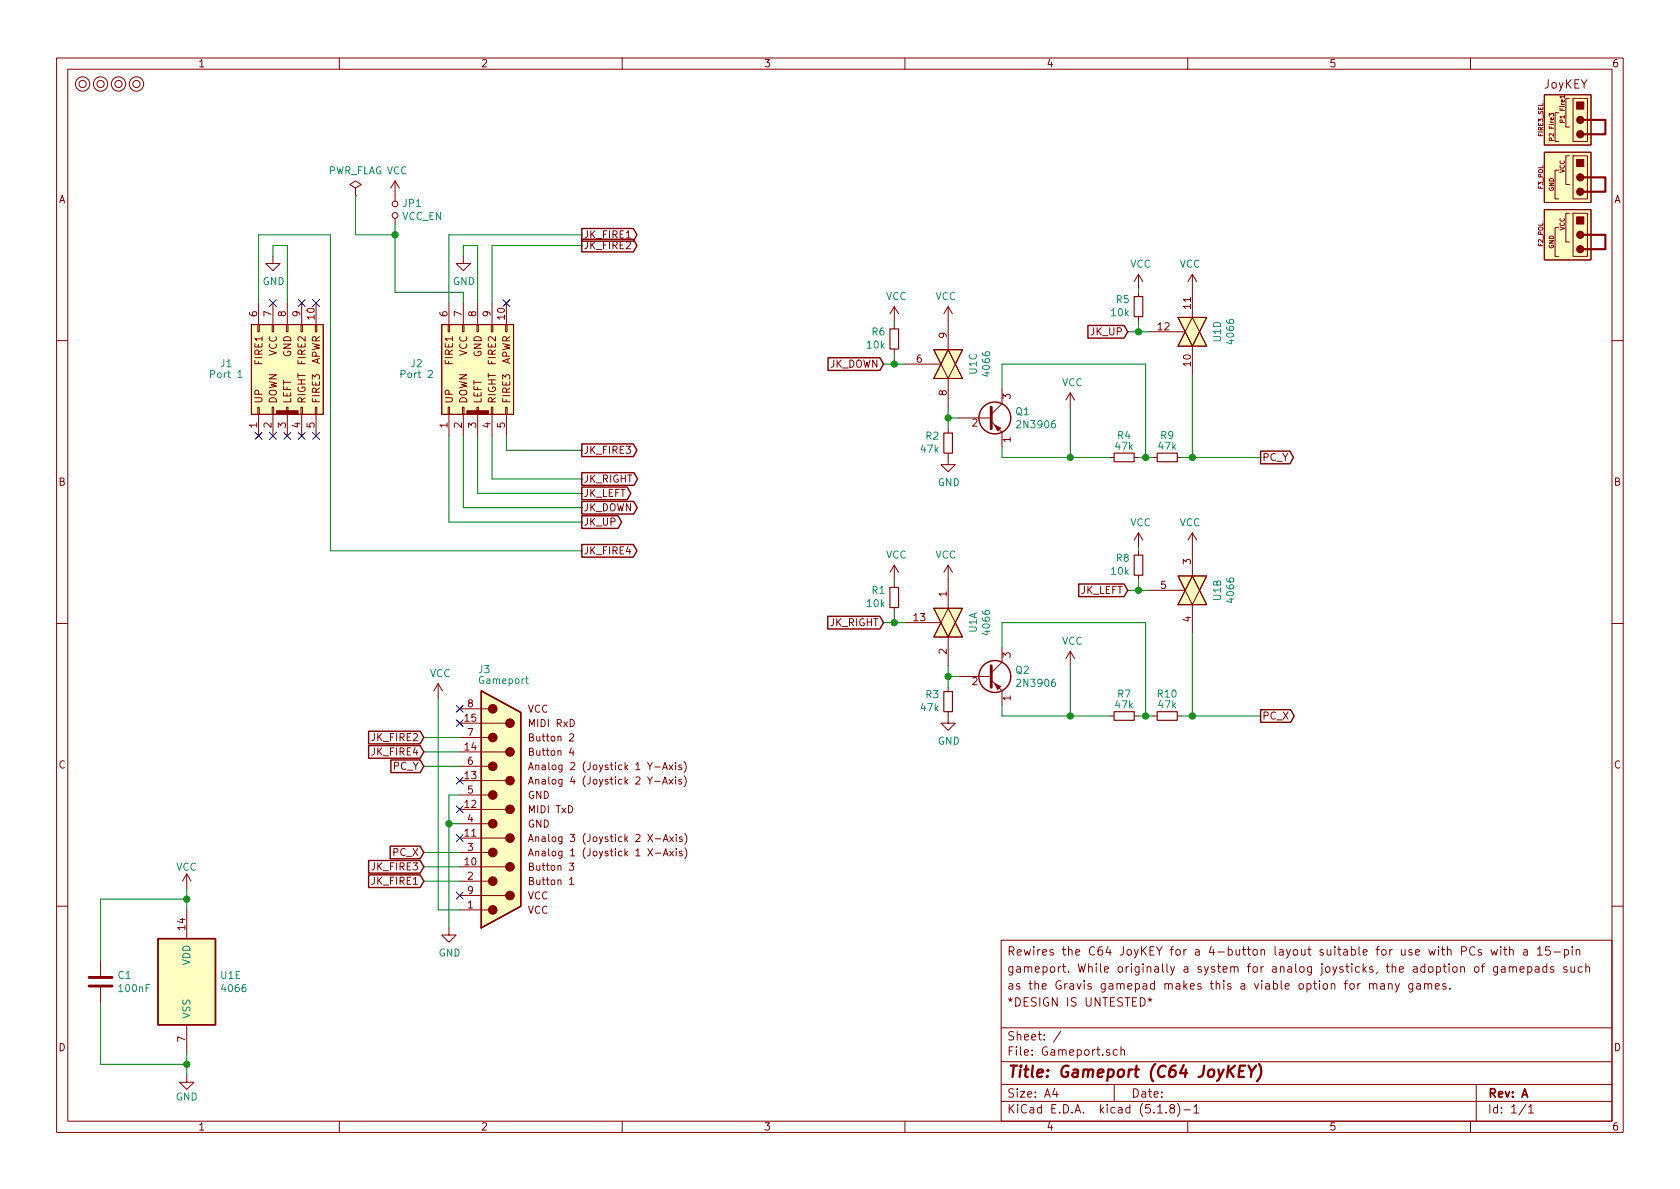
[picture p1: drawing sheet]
EESchema Schematic File Version 4
EELAYER 30 0
EELAYER END
$Descr A4 11693 8268
encoding utf-8
Sheet 1 1
Title "Gameport (C64 JoyKEY)"
Date ""
Rev "A"
Comp ""
Comment1 "*DESIGN IS UNTESTED*"
Comment2 "as the Gravis gamepad makes this a viable option for many games."
Comment3 "gameport. While originally a system for analog joysticks, the adoption of gamepads such"
Comment4 "Rewires the C64 JoyKEY for a 4-button layout suitable for use with PCs with a 15-pin"
$EndDescr
$Comp
L power:VCC #PWR0101
U 1 1
P 3050 4850
F 0 "#PWR0101" H 3050 4700 50  0001 C CNN
F 1 "VCC" H 3065 5023 50  0000 C CNN
F 2 "" H 3050 4850 50  0001 C CNN
F 3 "" H 3050 4850 50  0001 C CNN
	1    3050 4850
	1    0    0    -1  
$EndComp
$Comp
L pc_gameport:Gameport_DB15 J3
U 1 1
P 3500 5625
F 0 "J3" H 3325 6600 50  0000 L CNN
F 1 "Gameport" H 3325 6525 50  0000 L CNN
F 2 "Gameport IDC:Gameport_IDC" H 3500 5625 50  0001 C CNN
F 3 " ~" H 3500 5625 50  0001 C CNN
	1    3500 5625
	1    0    0    -1  
$EndComp
Wire Wire Line
	3125 5725 3200 5725
Wire Wire Line
	3125 5725 3125 5525
Wire Wire Line
	3125 5525 3200 5525
Connection ~ 3125 5725
Wire Wire Line
	3050 6325 3200 6325
Wire Wire Line
	3125 5725 3125 6450
$Comp
L power:GND #PWR0102
U 1 1
P 3125 6450
F 0 "#PWR0102" H 3125 6200 50  0001 C CNN
F 1 "GND" H 3130 6277 50  0000 C CNN
F 2 "" H 3125 6450 50  0001 C CNN
F 3 "" H 3125 6450 50  0001 C CNN
	1    3125 6450
	1    0    0    -1  
$EndComp
NoConn ~ 3200 5025
NoConn ~ 3200 5625
NoConn ~ 3200 5825
NoConn ~ 3200 5425
$Comp
L c64_idc:C64_IDC_ADAPTER J2
U 1 1
P 3325 2575
F 0 "J2" V 3375 3000 50  0000 C CNN
F 1 "Port 2" V 3300 3000 50  0000 C CNN
F 2 "C64 IDC:IDC_Joystick" H 3325 2575 50  0001 C CNN
F 3 "~" H 3325 2575 50  0001 C CNN
	1    3325 2575
	0    -1   -1   0   
$EndComp
$Comp
L power:GND #PWR01
U 1 1
P 3225 1775
F 0 "#PWR01" H 3225 1525 50  0001 C CNN
F 1 "GND" H 3230 1602 50  0000 C CNN
F 2 "" H 3225 1775 50  0001 C CNN
F 3 "" H 3225 1775 50  0001 C CNN
	1    3225 1775
	1    0    0    -1  
$EndComp
Wire Wire Line
	3325 1700 3225 1700
Wire Wire Line
	3225 1700 3225 1775
Wire Wire Line
	3325 1700 3325 2100
$Comp
L joykey_jumpers:JUMPER_SETTINGS_1 #1
U 1 1
P 11000 725
F 0 "#1" H 10900 850 50  0001 C CNN
F 1 "JUMPER_SETTINGS_1" H 10875 -425 50  0001 C CNN
F 2 "" H 11000 550 50  0001 C CNN
F 3 "~" H 11000 550 50  0001 C CNN
	1    11000 725 
	1    0    0    -1  
$EndComp
$Comp
L joykey_jumpers:JUMPER_CONNECTED #4
U 1 1
P 11000 1675
F 0 "#4" H 11000 1575 50  0001 C CNN
F 1 "JUMPER_CONNECTED" H 11000 1775 50  0001 C CNN
F 2 "" H 11000 1675 50  0001 C CNN
F 3 "" H 11000 1675 50  0001 C CNN
	1    11000 1675
	1    0    0    -1  
$EndComp
$Comp
L c64_idc:C64_IDC_ADAPTER J1
U 1 1
P 2000 2575
F 0 "J1" V 2050 3000 50  0000 C CNN
F 1 "Port 1" V 1975 3000 50  0000 C CNN
F 2 "C64 IDC:IDC_Joystick" H 2000 2575 50  0001 C CNN
F 3 "~" H 2000 2575 50  0001 C CNN
	1    2000 2575
	0    -1   -1   0   
$EndComp
NoConn ~ 1900 2100
Wire Wire Line
	3125 2100 3125 1625
Wire Wire Line
	3425 2100 3425 1700
$Comp
L power:GND #PWR0103
U 1 1
P 1900 1775
F 0 "#PWR0103" H 1900 1525 50  0001 C CNN
F 1 "GND" H 1905 1602 50  0000 C CNN
F 2 "" H 1900 1775 50  0001 C CNN
F 3 "" H 1900 1775 50  0001 C CNN
	1    1900 1775
	1    0    0    -1  
$EndComp
Wire Wire Line
	2000 1700 1900 1700
Wire Wire Line
	1900 1700 1900 1775
Wire Wire Line
	2000 1700 2000 2100
Wire Wire Line
	1800 2100 1800 1625
Wire Wire Line
	1800 1625 2300 1625
$Comp
L joykey_jumpers:JUMPER_CONNECTED #3
U 1 1
P 11000 1275
F 0 "#3" H 11000 1175 50  0001 C CNN
F 1 "JUMPER_CONNECTED" H 11000 1375 50  0001 C CNN
F 2 "" H 11000 1275 50  0001 C CNN
F 3 "" H 11000 1275 50  0001 C CNN
	1    11000 1275
	1    0    0    -1  
$EndComp
$Comp
L joykey_jumpers:JUMPER_CONNECTED #2
U 1 1
P 11000 875
F 0 "#2" H 11000 775 50  0001 C CNN
F 1 "JUMPER_CONNECTED" H 11000 975 50  0001 C CNN
F 2 "" H 11000 875 50  0001 C CNN
F 3 "" H 11000 875 50  0001 C CNN
	1    11000 875 
	1    0    0    -1  
$EndComp
NoConn ~ 3525 2100
NoConn ~ 2200 2100
NoConn ~ 1800 3025
NoConn ~ 1900 3025
NoConn ~ 2000 3025
NoConn ~ 2100 3025
$Comp
L mounting:Mounting M1
U 1 1
P 575 575
F 0 "M1" H 575 675 50  0001 C CNN
F 1 "Mounting" H 575 500 50  0001 C CNN
F 2 "mounting:M3_pin" H 575 575 50  0001 C CNN
F 3 "~" H 575 575 50  0001 C CNN
	1    575  575 
	1    0    0    -1  
$EndComp
$Comp
L mounting:Mounting M2
U 1 1
P 700 575
F 0 "M2" H 700 675 50  0001 C CNN
F 1 "Mounting" H 700 500 50  0001 C CNN
F 2 "mounting:M3_pin" H 700 575 50  0001 C CNN
F 3 "~" H 700 575 50  0001 C CNN
	1    700  575 
	1    0    0    -1  
$EndComp
$Comp
L mounting:Mounting M3
U 1 1
P 825 575
F 0 "M3" H 825 675 50  0001 C CNN
F 1 "Mounting" H 825 500 50  0001 C CNN
F 2 "mounting:M3_pin" H 825 575 50  0001 C CNN
F 3 "~" H 825 575 50  0001 C CNN
	1    825  575 
	1    0    0    -1  
$EndComp
$Comp
L mounting:Mounting M4
U 1 1
P 950 575
F 0 "M4" H 950 675 50  0001 C CNN
F 1 "Mounting" H 950 500 50  0001 C CNN
F 2 "mounting:M3_pin" H 950 575 50  0001 C CNN
F 3 "~" H 950 575 50  0001 C CNN
	1    950  575 
	1    0    0    -1  
$EndComp
Wire Wire Line
	3225 2100 3225 2025
$Comp
L Device:Jumper_NO_Small JP1
U 1 1
P 2750 1450
F 0 "JP1" V 2704 1402 50  0000 R CNN
F 1 "VCC_EN" V 2795 1402 50  0000 R CNN
F 2 "Connector_PinHeader_2.54mm:PinHeader_1x02_P2.54mm_Vertical" H 2750 1450 50  0001 C CNN
F 3 "~" H 2750 1450 50  0001 C CNN
	1    2750 1450
	0    -1   1    0   
$EndComp
Wire Wire Line
	2750 2025 3225 2025
Wire Wire Line
	2750 1550 2750 1625
$Comp
L power:VCC #PWR0109
U 1 1
P 2750 1350
F 0 "#PWR0109" H 2750 1200 50  0001 C CNN
F 1 "VCC" H 2765 1523 50  0000 C CNN
F 2 "" H 2750 1350 50  0001 C CNN
F 3 "" H 2750 1350 50  0001 C CNN
	1    2750 1350
	1    0    0    -1  
$EndComp
NoConn ~ 2200 3025
NoConn ~ 2100 2100
Wire Wire Line
	3325 3425 4050 3425
$Comp
L power:PWR_FLAG #FLG0101
U 1 1
P 2475 1350
F 0 "#FLG0101" H 2475 1425 50  0001 C CNN
F 1 "PWR_FLAG" H 2475 1523 50  0000 C CNN
F 2 "" H 2475 1350 50  0001 C CNN
F 3 "~" H 2475 1350 50  0001 C CNN
	1    2475 1350
	1    0    0    -1  
$EndComp
Wire Wire Line
	2475 1625 2750 1625
Wire Wire Line
	2475 1350 2475 1625
Connection ~ 2750 1625
Wire Wire Line
	2750 1625 2750 2025
NoConn ~ 3200 4925
Wire Wire Line
	3050 4850 3050 6325
NoConn ~ 3200 6225
Text GLabel 2950 5325 0    50   Input ~ 0
PC_Y
Text GLabel 4050 3625 2    50   Output ~ 0
JK_UP
Wire Wire Line
	4050 3525 3225 3525
Wire Wire Line
	4050 3625 3125 3625
Wire Wire Line
	3425 3325 4050 3325
Text GLabel 4050 3525 2    50   Output ~ 0
JK_DOWN
Text GLabel 4050 3425 2    50   Output ~ 0
JK_LEFT
Text GLabel 4050 3325 2    50   Output ~ 0
JK_RIGHT
Wire Wire Line
	2950 5325 3200 5325
Text GLabel 2950 5925 0    50   Input ~ 0
PC_X
Wire Wire Line
	2950 5925 3200 5925
Text GLabel 4050 1625 2    50   Output ~ 0
JK_FIRE1
Wire Wire Line
	3125 1625 4050 1625
Text GLabel 4050 1700 2    50   Output ~ 0
JK_FIRE2
Text GLabel 2950 6125 0    50   Input ~ 0
JK_FIRE1
Wire Wire Line
	2950 6125 3200 6125
Text GLabel 2950 5125 0    50   Input ~ 0
JK_FIRE2
Wire Wire Line
	2950 5125 3200 5125
Wire Wire Line
	3425 1700 4050 1700
Wire Wire Line
	3525 3025 3525 3125
Wire Wire Line
	3525 3125 4050 3125
Text GLabel 4050 3125 2    50   Output ~ 0
JK_FIRE3
Wire Wire Line
	4050 3825 2300 3825
Wire Wire Line
	2300 1625 2300 3825
Wire Wire Line
	3125 3025 3125 3625
Wire Wire Line
	3225 3025 3225 3525
Wire Wire Line
	3325 3025 3325 3425
Wire Wire Line
	3425 3025 3425 3325
Text GLabel 4050 3825 2    50   Output ~ 0
JK_FIRE4
Text GLabel 2950 6025 0    50   Input ~ 0
JK_FIRE3
Wire Wire Line
	2950 6025 3200 6025
Text GLabel 2950 5225 0    50   Input ~ 0
JK_FIRE4
Wire Wire Line
	2950 5225 3200 5225
Text GLabel 7850 4100 0    50   Input ~ 0
JK_LEFT
Text GLabel 6150 4325 0    50   Input ~ 0
JK_RIGHT
Text GLabel 6150 2525 0    50   Input ~ 0
JK_DOWN
Text GLabel 7850 2300 0    50   Input ~ 0
JK_UP
$Comp
L power:VCC #PWR05
U 1 1
P 1300 6175
F 0 "#PWR05" H 1300 6025 50  0001 C CNN
F 1 "VCC" H 1300 6325 50  0000 C CNN
F 2 "" H 1300 6175 50  0001 C CNN
F 3 "" H 1300 6175 50  0001 C CNN
	1    1300 6175
	-1   0    0    -1  
$EndComp
$Comp
L power:GND #PWR06
U 1 1
P 1300 7475
F 0 "#PWR06" H 1300 7225 50  0001 C CNN
F 1 "GND" H 1300 7325 50  0000 C CNN
F 2 "" H 1300 7475 50  0001 C CNN
F 3 "" H 1300 7475 50  0001 C CNN
	1    1300 7475
	-1   0    0    -1  
$EndComp
Wire Wire Line
	1300 7400 1300 7325
Wire Wire Line
	1300 7400 1300 7475
Connection ~ 1300 7400
$Comp
L Device:C C1
U 1 1
P 700 6825
F 0 "C1" H 585 6871 50  0000 R CNN
F 1 "100nF" H 585 6780 50  0000 R CNN
F 2 "Capacitor_THT:C_Disc_D4.7mm_W2.5mm_P5.00mm" H 738 6675 50  0001 C CNN
F 3 "~" H 700 6825 50  0001 C CNN
	1    700  6825
	-1   0    0    -1  
$EndComp
Wire Wire Line
	700  6250 700  6675
Wire Wire Line
	700  7400 700  6975
Wire Wire Line
	1300 6175 1300 6250
Connection ~ 1300 6250
Wire Wire Line
	1300 6250 1300 6325
$Comp
L 4xxx:4066 U1
U 1 1
P 6600 4325
F 0 "U1" H 6600 4152 50  0000 C CNN
F 1 "4066" H 6600 4061 50  0000 C CNN
F 2 "Package_DIP:DIP-14_W7.62mm_Socket_LongPads" H 6600 4325 50  0001 C CNN
F 3 "http://www.ti.com/lit/ds/symlink/cd4066b.pdf" H 6600 4325 50  0001 C CNN
	1    6600 4325
	0    -1   1    0   
$EndComp
$Comp
L 4xxx:4066 U1
U 2 1
P 8300 4100
F 0 "U1" H 8300 3927 50  0000 C CNN
F 1 "4066" H 8300 3836 50  0000 C CNN
F 2 "Package_DIP:DIP-14_W7.62mm_Socket_LongPads" H 8300 4100 50  0001 C CNN
F 3 "http://www.ti.com/lit/ds/symlink/cd4066b.pdf" H 8300 4100 50  0001 C CNN
	2    8300 4100
	0    -1   -1   0   
$EndComp
$Comp
L 4xxx:4066 U1
U 4 1
P 8300 2300
F 0 "U1" H 8300 2127 50  0000 C CNN
F 1 "4066" H 8300 2036 50  0000 C CNN
F 2 "Package_DIP:DIP-14_W7.62mm_Socket_LongPads" H 8300 2300 50  0001 C CNN
F 3 "http://www.ti.com/lit/ds/symlink/cd4066b.pdf" H 8300 2300 50  0001 C CNN
	4    8300 2300
	0    -1   1    0   
$EndComp
$Comp
L 4xxx:4066 U1
U 5 1
P 1300 6825
F 0 "U1" H 1530 6871 50  0000 L CNN
F 1 "4066" H 1530 6780 50  0000 L CNN
F 2 "Package_DIP:DIP-14_W7.62mm_Socket_LongPads" H 1300 6825 50  0001 C CNN
F 3 "http://www.ti.com/lit/ds/symlink/cd4066b.pdf" H 1300 6825 50  0001 C CNN
	5    1300 6825
	1    0    0    -1  
$EndComp
Wire Wire Line
	700  6250 1300 6250
Wire Wire Line
	700  7400 1300 7400
Text GLabel 8775 4975 2    50   Output ~ 0
PC_X
$Comp
L 4xxx:4066 U1
U 3 1
P 6600 2525
F 0 "U1" H 6600 2352 50  0000 C CNN
F 1 "4066" H 6600 2261 50  0000 C CNN
F 2 "Package_DIP:DIP-14_W7.62mm_Socket_LongPads" H 6600 2525 50  0001 C CNN
F 3 "http://www.ti.com/lit/ds/symlink/cd4066b.pdf" H 6600 2525 50  0001 C CNN
	3    6600 2525
	0    -1   -1   0   
$EndComp
Text GLabel 8775 3175 2    50   Output ~ 0
PC_Y
$Comp
L Device:R_Small R5
U 1 1
P 7925 2125
F 0 "R5" H 7867 2079 50  0000 R CNN
F 1 "10k" H 7867 2170 50  0000 R CNN
F 2 "Resistor_THT:R_Axial_DIN0207_L6.3mm_D2.5mm_P10.16mm_Horizontal" H 7925 2125 50  0001 C CNN
F 3 "~" H 7925 2125 50  0001 C CNN
	1    7925 2125
	1    0    0    1   
$EndComp
Wire Wire Line
	7850 2300 7925 2300
Wire Wire Line
	7925 2225 7925 2300
Connection ~ 7925 2300
Wire Wire Line
	7925 2300 8000 2300
$Comp
L power:VCC #PWR0106
U 1 1
P 7925 2000
F 0 "#PWR0106" H 7925 1850 50  0001 C CNN
F 1 "VCC" H 7940 2173 50  0000 C CNN
F 2 "" H 7925 2000 50  0001 C CNN
F 3 "" H 7925 2000 50  0001 C CNN
	1    7925 2000
	1    0    0    -1  
$EndComp
Wire Wire Line
	6150 2525 6225 2525
Wire Wire Line
	6225 2525 6225 2450
Wire Wire Line
	6225 2525 6300 2525
Connection ~ 6225 2525
$Comp
L power:VCC #PWR0107
U 1 1
P 6225 2225
F 0 "#PWR0107" H 6225 2075 50  0001 C CNN
F 1 "VCC" H 6240 2398 50  0000 C CNN
F 2 "" H 6225 2225 50  0001 C CNN
F 3 "" H 6225 2225 50  0001 C CNN
	1    6225 2225
	1    0    0    -1  
$EndComp
$Comp
L Device:R_Small R6
U 1 1
P 6225 2350
F 0 "R6" H 6167 2304 50  0000 R CNN
F 1 "10k" H 6167 2395 50  0000 R CNN
F 2 "Resistor_THT:R_Axial_DIN0207_L6.3mm_D2.5mm_P10.16mm_Horizontal" H 6225 2350 50  0001 C CNN
F 3 "~" H 6225 2350 50  0001 C CNN
	1    6225 2350
	1    0    0    1   
$EndComp
$Comp
L power:VCC #PWR07
U 1 1
P 8300 2000
F 0 "#PWR07" H 8300 1850 50  0001 C CNN
F 1 "VCC" H 8315 2173 50  0000 C CNN
F 2 "" H 8300 2000 50  0001 C CNN
F 3 "" H 8300 2000 50  0001 C CNN
	1    8300 2000
	-1   0    0    -1  
$EndComp
$Comp
L power:VCC #PWR03
U 1 1
P 6600 2225
F 0 "#PWR03" H 6600 2075 50  0001 C CNN
F 1 "VCC" H 6615 2398 50  0000 C CNN
F 2 "" H 6600 2225 50  0001 C CNN
F 3 "" H 6600 2225 50  0001 C CNN
	1    6600 2225
	-1   0    0    -1  
$EndComp
Wire Wire Line
	6225 2225 6225 2250
Wire Wire Line
	7925 2000 7925 2025
$Comp
L Device:R_Small R9
U 1 1
P 8125 3175
F 0 "R9" V 8275 3175 50  0000 C CNN
F 1 "47k" V 8200 3175 50  0000 C CNN
F 2 "Resistor_THT:R_Axial_DIN0207_L6.3mm_D2.5mm_P10.16mm_Horizontal" H 8125 3175 50  0001 C CNN
F 3 "~" H 8125 3175 50  0001 C CNN
	1    8125 3175
	0    -1   -1   0   
$EndComp
Wire Wire Line
	8225 3175 8300 3175
Connection ~ 8300 3175
Wire Wire Line
	8300 2600 8300 3175
$Comp
L power:VCC #PWR010
U 1 1
P 7450 2825
F 0 "#PWR010" H 7450 2675 50  0001 C CNN
F 1 "VCC" H 7465 2998 50  0000 C CNN
F 2 "" H 7450 2825 50  0001 C CNN
F 3 "" H 7450 2825 50  0001 C CNN
	1    7450 2825
	1    0    0    -1  
$EndComp
Wire Wire Line
	7925 3175 7975 3175
$Comp
L Transistor_BJT:2N3906 Q1
U 1 1
P 6875 2900
F 0 "Q1" H 7065 2946 50  0000 L CNN
F 1 "2N3906" H 7065 2855 50  0000 L CNN
F 2 "Package_TO_SOT_THT:TO-92_Inline_Wide" H 7075 2825 50  0001 L CIN
F 3 "https://www.onsemi.com/pub/Collateral/2N3906-D.PDF" H 6875 2900 50  0001 L CNN
	1    6875 2900
	1    0    0    -1  
$EndComp
$Comp
L Device:R_Small R2
U 1 1
P 6600 3075
F 0 "R2" H 6542 3029 50  0000 R CNN
F 1 "47k" H 6542 3120 50  0000 R CNN
F 2 "Resistor_THT:R_Axial_DIN0207_L6.3mm_D2.5mm_P10.16mm_Horizontal" H 6600 3075 50  0001 C CNN
F 3 "~" H 6600 3075 50  0001 C CNN
	1    6600 3075
	1    0    0    1   
$EndComp
Wire Wire Line
	6600 2975 6600 2900
Wire Wire Line
	6600 2900 6675 2900
Wire Wire Line
	6600 2825 6600 2900
Connection ~ 6600 2900
$Comp
L power:GND #PWR04
U 1 1
P 6600 3175
F 0 "#PWR04" H 6600 2925 50  0001 C CNN
F 1 "GND" H 6605 3002 50  0000 C CNN
F 2 "" H 6600 3175 50  0001 C CNN
F 3 "" H 6600 3175 50  0001 C CNN
	1    6600 3175
	1    0    0    -1  
$EndComp
Wire Wire Line
	6975 3100 6975 3175
$Comp
L Device:R_Small R4
U 1 1
P 7825 3175
F 0 "R4" V 7975 3175 50  0000 C CNN
F 1 "47k" V 7900 3175 50  0000 C CNN
F 2 "Resistor_THT:R_Axial_DIN0207_L6.3mm_D2.5mm_P10.16mm_Horizontal" H 7825 3175 50  0001 C CNN
F 3 "~" H 7825 3175 50  0001 C CNN
	1    7825 3175
	0    -1   -1   0   
$EndComp
Connection ~ 7975 3175
Wire Wire Line
	7975 3175 8025 3175
Wire Wire Line
	6975 2700 6975 2525
Wire Wire Line
	6975 2525 7975 2525
Wire Wire Line
	7975 2525 7975 3175
Wire Wire Line
	6975 3175 7450 3175
Wire Wire Line
	7450 2825 7450 3175
Connection ~ 7450 3175
Wire Wire Line
	7450 3175 7725 3175
Wire Wire Line
	8300 3175 8775 3175
$Comp
L Device:R_Small R8
U 1 1
P 7925 3925
F 0 "R8" H 7867 3879 50  0000 R CNN
F 1 "10k" H 7867 3970 50  0000 R CNN
F 2 "Resistor_THT:R_Axial_DIN0207_L6.3mm_D2.5mm_P10.16mm_Horizontal" H 7925 3925 50  0001 C CNN
F 3 "~" H 7925 3925 50  0001 C CNN
	1    7925 3925
	1    0    0    1   
$EndComp
Wire Wire Line
	7850 4100 7925 4100
Wire Wire Line
	7925 4025 7925 4100
Connection ~ 7925 4100
Wire Wire Line
	7925 4100 8000 4100
$Comp
L power:VCC #PWR012
U 1 1
P 7925 3800
F 0 "#PWR012" H 7925 3650 50  0001 C CNN
F 1 "VCC" H 7940 3973 50  0000 C CNN
F 2 "" H 7925 3800 50  0001 C CNN
F 3 "" H 7925 3800 50  0001 C CNN
	1    7925 3800
	1    0    0    -1  
$EndComp
Wire Wire Line
	6150 4325 6225 4325
Wire Wire Line
	6225 4325 6225 4250
Wire Wire Line
	6225 4325 6300 4325
Connection ~ 6225 4325
$Comp
L power:VCC #PWR02
U 1 1
P 6225 4025
F 0 "#PWR02" H 6225 3875 50  0001 C CNN
F 1 "VCC" H 6240 4198 50  0000 C CNN
F 2 "" H 6225 4025 50  0001 C CNN
F 3 "" H 6225 4025 50  0001 C CNN
	1    6225 4025
	1    0    0    -1  
$EndComp
$Comp
L Device:R_Small R1
U 1 1
P 6225 4150
F 0 "R1" H 6167 4104 50  0000 R CNN
F 1 "10k" H 6167 4195 50  0000 R CNN
F 2 "Resistor_THT:R_Axial_DIN0207_L6.3mm_D2.5mm_P10.16mm_Horizontal" H 6225 4150 50  0001 C CNN
F 3 "~" H 6225 4150 50  0001 C CNN
	1    6225 4150
	1    0    0    1   
$EndComp
$Comp
L power:VCC #PWR013
U 1 1
P 8300 3800
F 0 "#PWR013" H 8300 3650 50  0001 C CNN
F 1 "VCC" H 8315 3973 50  0000 C CNN
F 2 "" H 8300 3800 50  0001 C CNN
F 3 "" H 8300 3800 50  0001 C CNN
	1    8300 3800
	-1   0    0    -1  
$EndComp
$Comp
L power:VCC #PWR08
U 1 1
P 6600 4025
F 0 "#PWR08" H 6600 3875 50  0001 C CNN
F 1 "VCC" H 6615 4198 50  0000 C CNN
F 2 "" H 6600 4025 50  0001 C CNN
F 3 "" H 6600 4025 50  0001 C CNN
	1    6600 4025
	-1   0    0    -1  
$EndComp
Wire Wire Line
	6225 4025 6225 4050
Wire Wire Line
	7925 3800 7925 3825
$Comp
L Device:R_Small R10
U 1 1
P 8125 4975
F 0 "R10" V 8275 4975 50  0000 C CNN
F 1 "47k" V 8200 4975 50  0000 C CNN
F 2 "Resistor_THT:R_Axial_DIN0207_L6.3mm_D2.5mm_P10.16mm_Horizontal" H 8125 4975 50  0001 C CNN
F 3 "~" H 8125 4975 50  0001 C CNN
	1    8125 4975
	0    -1   -1   0   
$EndComp
Wire Wire Line
	8225 4975 8300 4975
Connection ~ 8300 4975
Wire Wire Line
	8300 4400 8300 4975
$Comp
L power:VCC #PWR011
U 1 1
P 7450 4625
F 0 "#PWR011" H 7450 4475 50  0001 C CNN
F 1 "VCC" H 7465 4798 50  0000 C CNN
F 2 "" H 7450 4625 50  0001 C CNN
F 3 "" H 7450 4625 50  0001 C CNN
	1    7450 4625
	1    0    0    -1  
$EndComp
Wire Wire Line
	7925 4975 7975 4975
$Comp
L Transistor_BJT:2N3906 Q2
U 1 1
P 6875 4700
F 0 "Q2" H 7065 4746 50  0000 L CNN
F 1 "2N3906" H 7065 4655 50  0000 L CNN
F 2 "Package_TO_SOT_THT:TO-92_Inline_Wide" H 7075 4625 50  0001 L CIN
F 3 "https://www.onsemi.com/pub/Collateral/2N3906-D.PDF" H 6875 4700 50  0001 L CNN
	1    6875 4700
	1    0    0    -1  
$EndComp
$Comp
L Device:R_Small R3
U 1 1
P 6600 4875
F 0 "R3" H 6542 4829 50  0000 R CNN
F 1 "47k" H 6542 4920 50  0000 R CNN
F 2 "Resistor_THT:R_Axial_DIN0207_L6.3mm_D2.5mm_P10.16mm_Horizontal" H 6600 4875 50  0001 C CNN
F 3 "~" H 6600 4875 50  0001 C CNN
	1    6600 4875
	1    0    0    1   
$EndComp
Wire Wire Line
	6600 4775 6600 4700
Wire Wire Line
	6600 4700 6675 4700
Wire Wire Line
	6600 4625 6600 4700
Connection ~ 6600 4700
$Comp
L power:GND #PWR09
U 1 1
P 6600 4975
F 0 "#PWR09" H 6600 4725 50  0001 C CNN
F 1 "GND" H 6605 4802 50  0000 C CNN
F 2 "" H 6600 4975 50  0001 C CNN
F 3 "" H 6600 4975 50  0001 C CNN
	1    6600 4975
	1    0    0    -1  
$EndComp
Wire Wire Line
	6975 4900 6975 4975
$Comp
L Device:R_Small R7
U 1 1
P 7825 4975
F 0 "R7" V 7975 4975 50  0000 C CNN
F 1 "47k" V 7900 4975 50  0000 C CNN
F 2 "Resistor_THT:R_Axial_DIN0207_L6.3mm_D2.5mm_P10.16mm_Horizontal" H 7825 4975 50  0001 C CNN
F 3 "~" H 7825 4975 50  0001 C CNN
	1    7825 4975
	0    -1   -1   0   
$EndComp
Connection ~ 7975 4975
Wire Wire Line
	7975 4975 8025 4975
Wire Wire Line
	6975 4500 6975 4325
Wire Wire Line
	6975 4325 7975 4325
Wire Wire Line
	7975 4325 7975 4975
Wire Wire Line
	6975 4975 7450 4975
Wire Wire Line
	7450 4625 7450 4975
Connection ~ 7450 4975
Wire Wire Line
	7450 4975 7725 4975
Wire Wire Line
	8300 4975 8775 4975
$EndSCHEMATC
